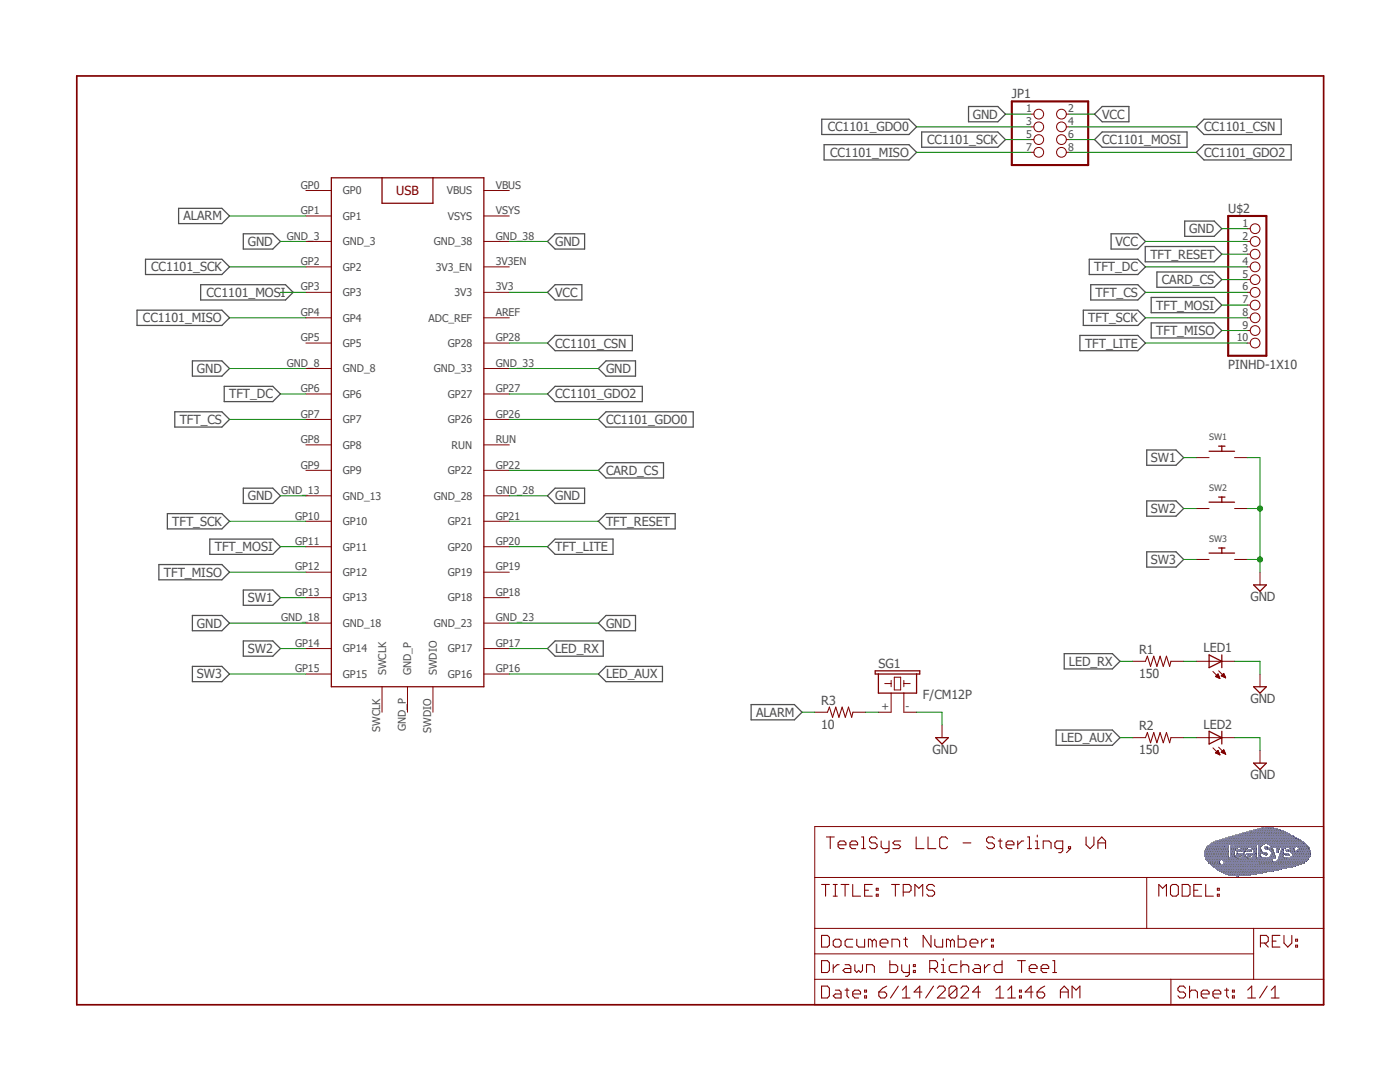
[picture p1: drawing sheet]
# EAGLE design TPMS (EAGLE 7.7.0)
FRAME1 (LETTER_L): COMPANY_INFO: TeelSys LLC - Sterling, VA; DRAWN_BY: Richard Teel

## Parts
JP1  PINHD-2X4  [2X04]
LED1  LED3MM  [LED3MM]
LED2  LED3MM  [LED3MM]
R1  150  R-US_M0805  [M0805]
R2  150  R-US_M0805  [M0805]
R3  10  R-US_M0805  [M0805]
SG1  F/CM12P  [F/CM12P]
SW1  SWITCH_PUSHBUTTONEVQ-PE  [TACT_PANA-EVQ]
SW2  SWITCH_PUSHBUTTONEVQ-PE  [TACT_PANA-EVQ]
SW3  SWITCH_PUSHBUTTONEVQ-PE  [TACT_PANA-EVQ]
U$1  RASPBERRY_PI_PICORASPBERRY_PI_PICO  [RASPBERRY_PI_PICO]
U$2  PINHD-1X10  [1X10-BIG]

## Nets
ALARM: R3.1 U$1.GP1
CARD_CS: U$1.GP22 U$2.5
CC1101_CSN: JP1.4 U$1.GP28
CC1101_GDO0: JP1.3 U$1.GP26
CC1101_GDO2: JP1.8 U$1.GP27
CC1101_MISO: JP1.7 U$1.GP4
CC1101_MOSI: JP1.6 U$1.GP3
CC1101_SCK: JP1.5 U$1.GP2
GND: JP1.1 LED1.K(C) LED2.K(C) SG1.- SW1.P$2 SW2.P$2 SW3.P$2 U$1.GND_3 U$1.GND_8 U$1.GND_13 U$1.GND_18 U$1.GND_23 U$1.GND_28 U$1.GND_33 U$1.GND_38 U$2.1
LED_AUX: R2.1 U$1.GP16
LED_RX: R1.1 U$1.GP17
N$1: LED1.A R1.2
N$2: LED2.A R2.2
N$3: R3.2 SG1.+
SW1: SW1.P$1 U$1.GP13
SW2: SW2.P$1 U$1.GP14
SW3: SW3.P$1 U$1.GP15
TFT_CS: U$1.GP7 U$2.6
TFT_DC: U$1.GP6 U$2.4
TFT_LITE: U$1.GP20 U$2.10
TFT_MISO: U$1.GP12 U$2.9
TFT_MOSI: U$1.GP11 U$2.7
TFT_RESET: U$1.GP21 U$2.3
TFT_SCK: U$1.GP10 U$2.8
VCC: JP1.2 U$1.3V3 U$2.2
Unconnected: U$1.3V3EN(3V3_EN) U$1.AREF(ADC_REF) U$1.GND_P U$1.GP0 U$1.GP5 U$1.GP8 U$1.GP9 U$1.GP18 U$1.GP19 U$1.RUN U$1.SWCLK U$1.SWDIO U$1.VBUS U$1.VSYS
